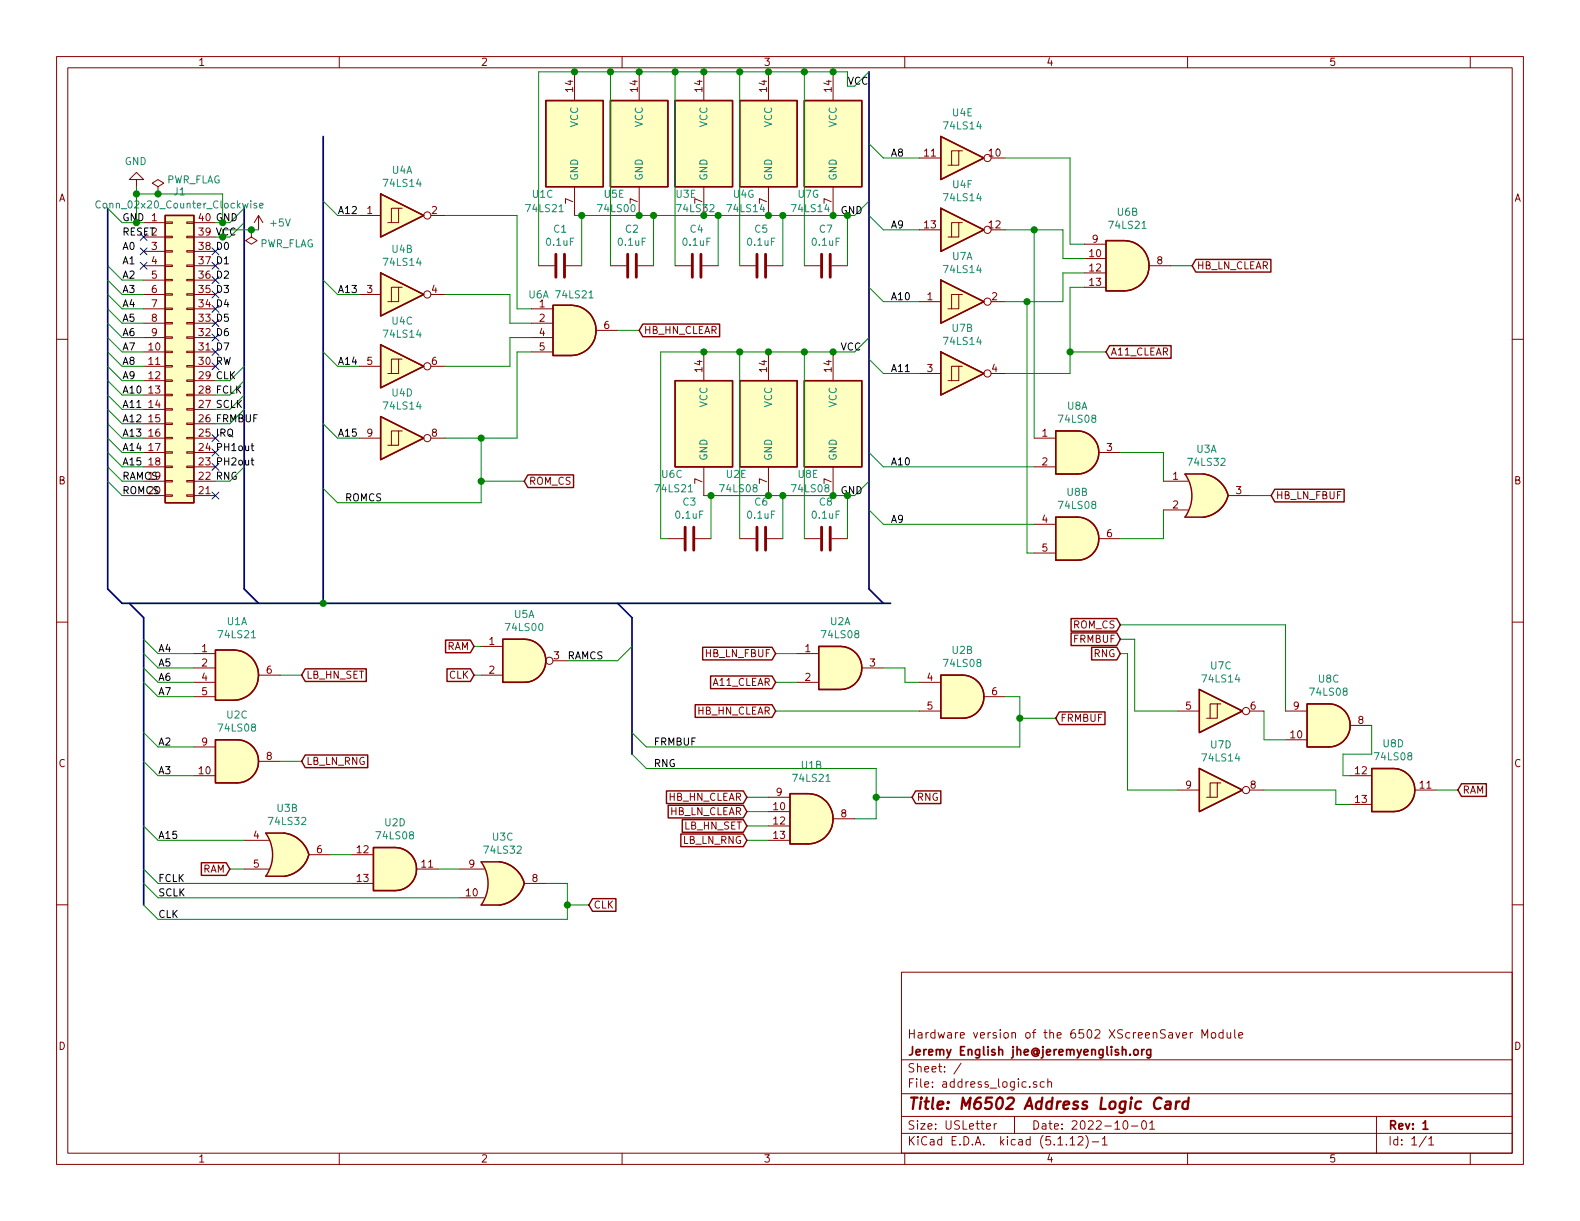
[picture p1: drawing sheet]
EESchema Schematic File Version 4
EELAYER 30 0
EELAYER END
$Descr USLetter 11000 8500
encoding utf-8
Sheet 1 1
Title "M6502 Address Logic Card"
Date "2022-10-01"
Rev "1"
Comp "Jeremy English jhe@jeremyenglish.org"
Comment1 "Hardware version of the 6502 XScreenSaver Module"
Comment2 ""
Comment3 ""
Comment4 ""
$EndDescr
$Comp
L Connector_Generic:Conn_02x20_Counter_Clockwise J1
U 1 1
P 1200 2450
F 0 "J1" H 1250 3567 50  0000 C CNN
F 1 "Conn_02x20_Counter_Clockwise" H 1250 3476 50  0000 C CNN
F 2 "m6502:PinHeader_2x20_P2.54mm_Horizontal_Counter_Clockwise" H 1200 2450 50  0001 C CNN
F 3 "~" H 1200 2450 50  0001 C CNN
	1    1200 2450
	1    0    0    -1  
$EndComp
Entry Wire Line
	750  1450 850  1550
Entry Wire Line
	750  1850 850  1950
Entry Wire Line
	750  1950 850  2050
Entry Wire Line
	750  2050 850  2150
Entry Wire Line
	750  2150 850  2250
Entry Wire Line
	750  2250 850  2350
Entry Wire Line
	750  2350 850  2450
Entry Wire Line
	750  2450 850  2550
Entry Wire Line
	750  2550 850  2650
Entry Wire Line
	750  2650 850  2750
Entry Wire Line
	750  2750 850  2850
Entry Wire Line
	750  2850 850  2950
Entry Wire Line
	750  2950 850  3050
Entry Wire Line
	750  3050 850  3150
Entry Wire Line
	750  3150 850  3250
Entry Wire Line
	750  3250 850  3350
Entry Wire Line
	750  3350 850  3450
Wire Wire Line
	850  1550 950  1550
Wire Wire Line
	850  1950 1000 1950
Wire Wire Line
	850  2050 1000 2050
Wire Wire Line
	850  2150 1000 2150
Wire Wire Line
	850  2250 1000 2250
Wire Wire Line
	850  2350 1000 2350
Wire Wire Line
	850  2450 1000 2450
Wire Wire Line
	850  2550 1000 2550
Wire Wire Line
	850  2650 1000 2650
Wire Wire Line
	850  2750 1000 2750
Wire Wire Line
	850  2850 1000 2850
Wire Wire Line
	850  2950 1000 2950
Wire Wire Line
	850  3050 1000 3050
Wire Wire Line
	850  3150 1000 3150
Wire Wire Line
	850  3250 1000 3250
Wire Wire Line
	850  3350 1000 3350
Wire Wire Line
	850  3450 1000 3450
Text Label 850  1550 0    50   ~ 0
GND
Text Label 850  1650 0    50   ~ 0
RESET
Text Label 850  1750 0    50   ~ 0
A0
Text Label 850  1850 0    50   ~ 0
A1
Text Label 850  1950 0    50   ~ 0
A2
Text Label 850  2050 0    50   ~ 0
A3
Text Label 850  2150 0    50   ~ 0
A4
Text Label 850  2250 0    50   ~ 0
A5
Text Label 850  2350 0    50   ~ 0
A6
Text Label 850  2450 0    50   ~ 0
A7
Text Label 850  2550 0    50   ~ 0
A8
Text Label 850  2650 0    50   ~ 0
A9
Text Label 850  2750 0    50   ~ 0
A10
Text Label 850  2850 0    50   ~ 0
A11
Text Label 850  2950 0    50   ~ 0
A12
Text Label 850  3050 0    50   ~ 0
A13
Text Label 850  3150 0    50   ~ 0
A14
Text Label 850  3250 0    50   ~ 0
A15
Text Label 850  3350 0    50   ~ 0
RAMCS
Text Label 850  3450 0    50   ~ 0
ROMCS
Entry Bus Bus
	1700 4100 1800 4200
Entry Wire Line
	1600 1550 1700 1450
Entry Wire Line
	1600 1650 1700 1550
Entry Wire Line
	1600 2650 1700 2550
Entry Wire Line
	1600 2750 1700 2650
Entry Wire Line
	1600 2850 1700 2750
Entry Wire Line
	1600 2950 1700 2850
Entry Wire Line
	1600 3350 1700 3250
Wire Wire Line
	1500 1550 1550 1550
Wire Wire Line
	1500 1650 1550 1650
Wire Wire Line
	1500 2650 1600 2650
Wire Wire Line
	1500 2750 1600 2750
Wire Wire Line
	1500 2850 1600 2850
Wire Wire Line
	1500 2950 1600 2950
Wire Wire Line
	1500 3350 1600 3350
Text Label 1500 1550 0    50   ~ 0
GND
Text Label 1500 1650 0    50   ~ 0
VCC
Text Label 1500 1750 0    50   ~ 0
D0
Text Label 1500 1850 0    50   ~ 0
D1
Text Label 1500 1950 0    50   ~ 0
D2
Text Label 1500 2050 0    50   ~ 0
D3
Text Label 1500 2150 0    50   ~ 0
D4
Text Label 1500 2250 0    50   ~ 0
D5
Text Label 1500 2350 0    50   ~ 0
D6
Text Label 1500 2450 0    50   ~ 0
D7
Text Label 1500 2550 0    50   ~ 0
RW
Text Label 1500 2650 0    50   ~ 0
CLK
Text Label 1500 2750 0    50   ~ 0
FCLK
Text Label 1500 2850 0    50   ~ 0
SCLK
Text Label 1500 2950 0    50   ~ 0
FRMBUF
Text Label 1500 3050 0    50   ~ 0
IRQ
Text Label 1500 3150 0    50   ~ 0
PH1out
Text Label 1500 3250 0    50   ~ 0
PH2out
Entry Bus Bus
	750  4100 850  4200
$Comp
L 74xx:74LS14 U4
U 1 1
P 2800 1500
F 0 "U4" H 2800 1817 50  0000 C CNN
F 1 "74LS14" H 2800 1726 50  0000 C CNN
F 2 "Package_DIP:DIP-14_W7.62mm_Socket" H 2800 1500 50  0001 C CNN
F 3 "http://www.ti.com/lit/gpn/sn74LS14" H 2800 1500 50  0001 C CNN
	1    2800 1500
	1    0    0    -1  
$EndComp
$Comp
L 74xx:74LS14 U4
U 2 1
P 2800 2050
F 0 "U4" H 2800 2367 50  0000 C CNN
F 1 "74LS14" H 2800 2276 50  0000 C CNN
F 2 "Package_DIP:DIP-14_W7.62mm_Socket" H 2800 2050 50  0001 C CNN
F 3 "http://www.ti.com/lit/gpn/sn74LS14" H 2800 2050 50  0001 C CNN
	2    2800 2050
	1    0    0    -1  
$EndComp
$Comp
L 74xx:74LS14 U4
U 3 1
P 2800 2550
F 0 "U4" H 2800 2867 50  0000 C CNN
F 1 "74LS14" H 2800 2776 50  0000 C CNN
F 2 "Package_DIP:DIP-14_W7.62mm_Socket" H 2800 2550 50  0001 C CNN
F 3 "http://www.ti.com/lit/gpn/sn74LS14" H 2800 2550 50  0001 C CNN
	3    2800 2550
	1    0    0    -1  
$EndComp
$Comp
L 74xx:74LS14 U4
U 4 1
P 2800 3050
F 0 "U4" H 2800 3367 50  0000 C CNN
F 1 "74LS14" H 2800 3276 50  0000 C CNN
F 2 "Package_DIP:DIP-14_W7.62mm_Socket" H 2800 3050 50  0001 C CNN
F 3 "http://www.ti.com/lit/gpn/sn74LS14" H 2800 3050 50  0001 C CNN
	4    2800 3050
	1    0    0    -1  
$EndComp
Entry Wire Line
	2250 1400 2350 1500
Entry Wire Line
	2250 1950 2350 2050
Entry Wire Line
	2250 2450 2350 2550
Entry Wire Line
	2250 2950 2350 3050
Wire Wire Line
	2350 1500 2500 1500
Wire Wire Line
	2350 2050 2500 2050
Wire Wire Line
	2350 2550 2500 2550
Wire Wire Line
	2350 3050 2500 3050
Text Label 2350 1500 0    50   ~ 0
A12
Text Label 2350 2050 0    50   ~ 0
A13
Text Label 2350 2550 0    50   ~ 0
A14
Text Label 2350 3050 0    50   ~ 0
A15
$Comp
L 74xx:74LS21 U6
U 1 1
P 4000 2300
F 0 "U6" H 3750 2550 50  0000 C CNN
F 1 "74LS21" H 4000 2550 50  0000 C CNN
F 2 "Package_DIP:DIP-14_W7.62mm_Socket" H 4000 2300 50  0001 C CNN
F 3 "http://www.ti.com/lit/gpn/sn74LS21" H 4000 2300 50  0001 C CNN
	1    4000 2300
	1    0    0    -1  
$EndComp
Wire Wire Line
	3700 2150 3600 2150
Wire Wire Line
	3600 2150 3600 1500
Wire Wire Line
	3600 1500 3100 1500
Wire Wire Line
	3700 2250 3550 2250
Wire Wire Line
	3550 2250 3550 2050
Wire Wire Line
	3550 2050 3100 2050
Wire Wire Line
	3700 2350 3550 2350
Wire Wire Line
	3550 2350 3550 2550
Wire Wire Line
	3550 2550 3100 2550
Wire Wire Line
	3700 2450 3600 2450
Wire Wire Line
	3600 2450 3600 3050
Text GLabel 4450 2300 2    50   Input ~ 0
HB_HN_CLEAR
Wire Wire Line
	4300 2300 4450 2300
Connection ~ 2250 4200
Entry Bus Bus
	6050 4100 6150 4200
Entry Wire Line
	6050 1000 6150 1100
Entry Wire Line
	6050 1500 6150 1600
Entry Wire Line
	6050 2500 6150 2600
Entry Wire Line
	6050 2000 6150 2100
$Comp
L 74xx:74LS14 U4
U 5 1
P 6700 1100
F 0 "U4" H 6700 1417 50  0000 C CNN
F 1 "74LS14" H 6700 1326 50  0000 C CNN
F 2 "Package_DIP:DIP-14_W7.62mm_Socket" H 6700 1100 50  0001 C CNN
F 3 "http://www.ti.com/lit/gpn/sn74LS14" H 6700 1100 50  0001 C CNN
	5    6700 1100
	1    0    0    -1  
$EndComp
$Comp
L 74xx:74LS14 U4
U 6 1
P 6700 1600
F 0 "U4" H 6700 1917 50  0000 C CNN
F 1 "74LS14" H 6700 1826 50  0000 C CNN
F 2 "Package_DIP:DIP-14_W7.62mm_Socket" H 6700 1600 50  0001 C CNN
F 3 "http://www.ti.com/lit/gpn/sn74LS14" H 6700 1600 50  0001 C CNN
	6    6700 1600
	1    0    0    -1  
$EndComp
$Comp
L 74xx:74LS14 U7
U 1 1
P 6700 2100
F 0 "U7" H 6700 2417 50  0000 C CNN
F 1 "74LS14" H 6700 2326 50  0000 C CNN
F 2 "Package_DIP:DIP-14_W7.62mm_Socket" H 6700 2100 50  0001 C CNN
F 3 "http://www.ti.com/lit/gpn/sn74LS14" H 6700 2100 50  0001 C CNN
	1    6700 2100
	1    0    0    -1  
$EndComp
Wire Wire Line
	6150 1100 6400 1100
Wire Wire Line
	6150 1600 6400 1600
Wire Wire Line
	6150 2100 6400 2100
Wire Wire Line
	6150 2600 6400 2600
Text Label 6200 1100 0    50   ~ 0
A8
Text Label 6200 1600 0    50   ~ 0
A9
Text Label 6200 2100 0    50   ~ 0
A10
Text Label 6200 2600 0    50   ~ 0
A11
$Comp
L 74xx:74LS21 U6
U 2 1
P 7850 1850
F 0 "U6" H 7850 2225 50  0000 C CNN
F 1 "74LS21" H 7850 2134 50  0000 C CNN
F 2 "Package_DIP:DIP-14_W7.62mm_Socket" H 7850 1850 50  0001 C CNN
F 3 "http://www.ti.com/lit/gpn/sn74LS21" H 7850 1850 50  0001 C CNN
	2    7850 1850
	1    0    0    -1  
$EndComp
Wire Wire Line
	7550 1700 7450 1700
Wire Wire Line
	7450 1700 7450 1100
Wire Wire Line
	7450 1100 7000 1100
Wire Wire Line
	7550 1800 7400 1800
Wire Wire Line
	7400 1800 7400 1600
Wire Wire Line
	7400 1600 7200 1600
Wire Wire Line
	7550 1900 7400 1900
Wire Wire Line
	7400 1900 7400 2100
Wire Wire Line
	7400 2100 7150 2100
Wire Wire Line
	7550 2000 7450 2000
Wire Wire Line
	7450 2000 7450 2450
Wire Wire Line
	7450 2600 7000 2600
Text GLabel 8300 1850 2    50   Input ~ 0
HB_LN_CLEAR
Wire Wire Line
	8150 1850 8300 1850
Text GLabel 7700 2450 2    50   Input ~ 0
A11_CLEAR
Wire Wire Line
	7700 2450 7450 2450
Connection ~ 7450 2450
Wire Wire Line
	7450 2450 7450 2600
$Comp
L 74xx:74LS08 U8
U 1 1
P 7500 3150
F 0 "U8" H 7500 3475 50  0000 C CNN
F 1 "74LS08" H 7500 3384 50  0000 C CNN
F 2 "Package_DIP:DIP-14_W7.62mm_Socket" H 7500 3150 50  0001 C CNN
F 3 "http://www.ti.com/lit/gpn/sn74LS08" H 7500 3150 50  0001 C CNN
	1    7500 3150
	1    0    0    -1  
$EndComp
$Comp
L 74xx:74LS08 U8
U 2 1
P 7500 3750
F 0 "U8" H 7500 4075 50  0000 C CNN
F 1 "74LS08" H 7500 3984 50  0000 C CNN
F 2 "Package_DIP:DIP-14_W7.62mm_Socket" H 7500 3750 50  0001 C CNN
F 3 "http://www.ti.com/lit/gpn/sn74LS08" H 7500 3750 50  0001 C CNN
	2    7500 3750
	1    0    0    -1  
$EndComp
$Comp
L 74xx:74LS14 U7
U 3 1
P 8500 4950
F 0 "U7" H 8500 5267 50  0000 C CNN
F 1 "74LS14" H 8500 5176 50  0000 C CNN
F 2 "Package_DIP:DIP-14_W7.62mm_Socket" H 8500 4950 50  0001 C CNN
F 3 "http://www.ti.com/lit/gpn/sn74LS14" H 8500 4950 50  0001 C CNN
	3    8500 4950
	1    0    0    -1  
$EndComp
$Comp
L 74xx:74LS14 U7
U 4 1
P 8500 5500
F 0 "U7" H 8500 5817 50  0000 C CNN
F 1 "74LS14" H 8500 5726 50  0000 C CNN
F 2 "Package_DIP:DIP-14_W7.62mm_Socket" H 8500 5500 50  0001 C CNN
F 3 "http://www.ti.com/lit/gpn/sn74LS14" H 8500 5500 50  0001 C CNN
	4    8500 5500
	1    0    0    -1  
$EndComp
Entry Wire Line
	6050 3550 6150 3650
Entry Wire Line
	6050 3150 6150 3250
Text Label 6200 3650 0    50   ~ 0
A9
Text Label 6200 3250 0    50   ~ 0
A10
$Comp
L 74xx:74LS32 U3
U 1 1
P 8400 3450
F 0 "U3" H 8400 3775 50  0000 C CNN
F 1 "74LS32" H 8400 3684 50  0000 C CNN
F 2 "Package_DIP:DIP-14_W7.62mm_Socket" H 8400 3450 50  0001 C CNN
F 3 "http://www.ti.com/lit/gpn/sn74LS32" H 8400 3450 50  0001 C CNN
	1    8400 3450
	1    0    0    -1  
$EndComp
Wire Wire Line
	7800 3150 8100 3150
Wire Wire Line
	8100 3150 8100 3350
Wire Wire Line
	7800 3750 8100 3750
Wire Wire Line
	8100 3750 8100 3550
Text GLabel 8850 3450 2    50   Input ~ 0
HB_LN_FBUF
Wire Wire Line
	8700 3450 8850 3450
Entry Bus Bus
	900  4200 1000 4300
$Comp
L 74xx:74LS21 U1
U 1 1
P 1650 4700
F 0 "U1" H 1650 5075 50  0000 C CNN
F 1 "74LS21" H 1650 4984 50  0000 C CNN
F 2 "Package_DIP:DIP-14_W7.62mm_Socket" H 1650 4700 50  0001 C CNN
F 3 "http://www.ti.com/lit/gpn/sn74LS21" H 1650 4700 50  0001 C CNN
	1    1650 4700
	1    0    0    -1  
$EndComp
Entry Wire Line
	1000 4450 1100 4550
Entry Wire Line
	1000 4550 1100 4650
Entry Wire Line
	1000 4650 1100 4750
Entry Wire Line
	1000 4750 1100 4850
Wire Wire Line
	1100 4550 1350 4550
Wire Wire Line
	1100 4650 1350 4650
Wire Wire Line
	1100 4750 1350 4750
Wire Wire Line
	1100 4850 1350 4850
Text Label 1100 4550 0    50   ~ 0
A4
Text Label 1100 4650 0    50   ~ 0
A5
Text Label 1100 4750 0    50   ~ 0
A6
Text Label 1100 4850 0    50   ~ 0
A7
$Comp
L 74xx:74LS08 U2
U 3 1
P 1650 5300
F 0 "U2" H 1650 5625 50  0000 C CNN
F 1 "74LS08" H 1650 5534 50  0000 C CNN
F 2 "Package_DIP:DIP-14_W7.62mm_Socket" H 1650 5300 50  0001 C CNN
F 3 "http://www.ti.com/lit/gpn/sn74LS08" H 1650 5300 50  0001 C CNN
	3    1650 5300
	1    0    0    -1  
$EndComp
Entry Wire Line
	1000 5100 1100 5200
Entry Wire Line
	1000 5300 1100 5400
Wire Wire Line
	1100 5200 1350 5200
Wire Wire Line
	1100 5400 1350 5400
Text Label 1100 5200 0    50   ~ 0
A2
Text Label 1100 5400 0    50   ~ 0
A3
Text GLabel 2100 4700 2    50   Input ~ 0
LB_HN_SET
Text GLabel 2100 5300 2    50   Input ~ 0
LB_LN_RNG
Wire Wire Line
	1950 4700 2100 4700
Wire Wire Line
	1950 5300 2100 5300
Text GLabel 1600 6050 0    50   Input ~ 0
RAM
$Comp
L 74xx:74LS32 U3
U 2 1
P 2000 5950
F 0 "U3" H 2000 6275 50  0000 C CNN
F 1 "74LS32" H 2000 6184 50  0000 C CNN
F 2 "Package_DIP:DIP-14_W7.62mm_Socket" H 2000 5950 50  0001 C CNN
F 3 "http://www.ti.com/lit/gpn/sn74LS32" H 2000 5950 50  0001 C CNN
	2    2000 5950
	1    0    0    -1  
$EndComp
Wire Wire Line
	1600 6050 1700 6050
$Comp
L 74xx:74LS08 U2
U 4 1
P 2750 6050
F 0 "U2" H 2750 6375 50  0000 C CNN
F 1 "74LS08" H 2750 6284 50  0000 C CNN
F 2 "Package_DIP:DIP-14_W7.62mm_Socket" H 2750 6050 50  0001 C CNN
F 3 "http://www.ti.com/lit/gpn/sn74LS08" H 2750 6050 50  0001 C CNN
	4    2750 6050
	1    0    0    -1  
$EndComp
Entry Wire Line
	1000 6050 1100 6150
Wire Wire Line
	1100 6150 2450 6150
Text Label 1100 6150 0    50   ~ 0
FCLK
Wire Wire Line
	2300 5950 2450 5950
$Comp
L 74xx:74LS32 U3
U 3 1
P 3500 6150
F 0 "U3" H 3500 6475 50  0000 C CNN
F 1 "74LS32" H 3500 6384 50  0000 C CNN
F 2 "Package_DIP:DIP-14_W7.62mm_Socket" H 3500 6150 50  0001 C CNN
F 3 "http://www.ti.com/lit/gpn/sn74LS32" H 3500 6150 50  0001 C CNN
	3    3500 6150
	1    0    0    -1  
$EndComp
Wire Wire Line
	3050 6050 3200 6050
Entry Wire Line
	1000 6150 1100 6250
Wire Wire Line
	1100 6250 3200 6250
Text Label 1100 6250 0    50   ~ 0
SCLK
Entry Wire Line
	1000 6300 1100 6400
Wire Wire Line
	1100 6400 3950 6400
Wire Wire Line
	3950 6400 3950 6300
Wire Wire Line
	3950 6150 3800 6150
Text Label 1100 6400 0    50   ~ 0
CLK
Text GLabel 4100 6300 2    50   Input ~ 0
CLK
Wire Wire Line
	4100 6300 3950 6300
Connection ~ 3950 6300
Wire Wire Line
	3950 6300 3950 6150
Entry Bus Bus
	4300 4200 4400 4300
Text GLabel 3300 4500 0    50   Input ~ 0
RAM
Text GLabel 3300 4700 0    50   Input ~ 0
CLK
$Comp
L 74xx:74LS00 U5
U 1 1
P 3650 4600
F 0 "U5" H 3650 4925 50  0000 C CNN
F 1 "74LS00" H 3650 4834 50  0000 C CNN
F 2 "Package_DIP:DIP-14_W7.62mm_Socket" H 3650 4600 50  0001 C CNN
F 3 "http://www.ti.com/lit/gpn/sn74ls00" H 3650 4600 50  0001 C CNN
	1    3650 4600
	1    0    0    -1  
$EndComp
Entry Wire Line
	4300 4600 4400 4500
Wire Wire Line
	3300 4500 3350 4500
Wire Wire Line
	3300 4700 3350 4700
Text Label 3950 4600 0    50   ~ 0
RAMCS
Text GLabel 5400 4550 0    50   Input ~ 0
HB_LN_FBUF
Text GLabel 5400 4750 0    50   Input ~ 0
A11_CLEAR
Text GLabel 5400 4950 0    50   Input ~ 0
HB_HN_CLEAR
Wire Wire Line
	3950 4600 4300 4600
$Comp
L 74xx:74LS08 U2
U 1 1
P 5850 4650
F 0 "U2" H 5850 4975 50  0000 C CNN
F 1 "74LS08" H 5850 4884 50  0000 C CNN
F 2 "Package_DIP:DIP-14_W7.62mm_Socket" H 5850 4650 50  0001 C CNN
F 3 "http://www.ti.com/lit/gpn/sn74LS08" H 5850 4650 50  0001 C CNN
	1    5850 4650
	1    0    0    -1  
$EndComp
$Comp
L 74xx:74LS08 U2
U 2 1
P 6700 4850
F 0 "U2" H 6700 5175 50  0000 C CNN
F 1 "74LS08" H 6700 5084 50  0000 C CNN
F 2 "Package_DIP:DIP-14_W7.62mm_Socket" H 6700 4850 50  0001 C CNN
F 3 "http://www.ti.com/lit/gpn/sn74LS08" H 6700 4850 50  0001 C CNN
	2    6700 4850
	1    0    0    -1  
$EndComp
Wire Wire Line
	5400 4550 5550 4550
Wire Wire Line
	5400 4750 5550 4750
Wire Wire Line
	6150 4650 6300 4650
Wire Wire Line
	6300 4650 6300 4750
Wire Wire Line
	6300 4750 6400 4750
Wire Wire Line
	5400 4950 6400 4950
Wire Wire Line
	7000 4850 7100 4850
Wire Wire Line
	7100 4850 7100 5000
Entry Wire Line
	4400 5100 4500 5200
Wire Wire Line
	4500 5200 7100 5200
Text Label 4550 5200 0    50   ~ 0
FRMBUF
Text GLabel 5200 5550 0    50   Input ~ 0
HB_HN_CLEAR
Text GLabel 5200 5650 0    50   Input ~ 0
HB_LN_CLEAR
Text GLabel 5200 5750 0    50   Input ~ 0
LB_HN_SET
Text GLabel 5200 5850 0    50   Input ~ 0
LB_LN_RNG
$Comp
L 74xx:74LS21 U1
U 2 1
P 5650 5700
F 0 "U1" H 5650 6075 50  0000 C CNN
F 1 "74LS21" H 5650 5984 50  0000 C CNN
F 2 "Package_DIP:DIP-14_W7.62mm_Socket" H 5650 5700 50  0001 C CNN
F 3 "http://www.ti.com/lit/gpn/sn74LS21" H 5650 5700 50  0001 C CNN
	2    5650 5700
	1    0    0    -1  
$EndComp
Wire Wire Line
	5200 5550 5350 5550
Wire Wire Line
	5200 5650 5350 5650
Wire Wire Line
	5200 5750 5350 5750
Wire Wire Line
	5200 5850 5350 5850
Entry Wire Line
	4400 5250 4500 5350
Wire Wire Line
	4500 5350 6100 5350
Wire Wire Line
	6100 5350 6100 5550
Wire Wire Line
	6100 5700 5950 5700
Text Label 1500 3350 0    50   ~ 0
RNG
Text Label 4550 5350 0    50   ~ 0
RNG
Text GLabel 7350 5000 2    50   Input ~ 0
FRMBUF
Text GLabel 6350 5550 2    50   Input ~ 0
RNG
Wire Wire Line
	7100 5000 7350 5000
Connection ~ 7100 5000
Wire Wire Line
	7100 5000 7100 5200
Wire Wire Line
	6100 5550 6350 5550
Connection ~ 6100 5550
Wire Wire Line
	6100 5550 6100 5700
Text GLabel 7800 4350 0    50   Input ~ 0
ROM_CS
Text GLabel 7800 4450 0    50   Input ~ 0
FRMBUF
Text GLabel 7800 4550 0    50   Input ~ 0
RNG
Entry Wire Line
	2250 3400 2350 3500
Wire Wire Line
	3600 3050 3350 3050
Wire Wire Line
	3350 3050 3350 3350
Wire Wire Line
	3350 3500 2350 3500
Connection ~ 3350 3050
Wire Wire Line
	3350 3050 3100 3050
Text Label 2400 3500 0    50   ~ 0
ROMCS
Text GLabel 3650 3350 2    50   Input ~ 0
ROM_CS
Wire Wire Line
	3350 3350 3650 3350
Connection ~ 3350 3350
Wire Wire Line
	3350 3350 3350 3500
Wire Wire Line
	7800 4550 7850 4550
Wire Wire Line
	7850 4550 7850 5500
Wire Wire Line
	7850 5500 8200 5500
Wire Wire Line
	7800 4450 7900 4450
Wire Wire Line
	7900 4450 7900 4950
Wire Wire Line
	7900 4950 8200 4950
$Comp
L 74xx:74LS08 U8
U 3 1
P 9250 5050
F 0 "U8" H 9250 5375 50  0000 C CNN
F 1 "74LS08" H 9250 5284 50  0000 C CNN
F 2 "Package_DIP:DIP-14_W7.62mm_Socket" H 9250 5050 50  0001 C CNN
F 3 "http://www.ti.com/lit/gpn/sn74LS08" H 9250 5050 50  0001 C CNN
	3    9250 5050
	1    0    0    -1  
$EndComp
$Comp
L 74xx:74LS08 U8
U 4 1
P 9700 5500
F 0 "U8" H 9700 5825 50  0000 C CNN
F 1 "74LS08" H 9700 5734 50  0000 C CNN
F 2 "Package_DIP:DIP-14_W7.62mm_Socket" H 9700 5500 50  0001 C CNN
F 3 "http://www.ti.com/lit/gpn/sn74LS08" H 9700 5500 50  0001 C CNN
	4    9700 5500
	1    0    0    -1  
$EndComp
Wire Wire Line
	8950 4950 8950 4350
Wire Wire Line
	8950 4350 7800 4350
Wire Wire Line
	8800 4950 8800 5150
Wire Wire Line
	8800 5150 8950 5150
Wire Wire Line
	9550 5050 9550 5250
Wire Wire Line
	9550 5250 9350 5250
Wire Wire Line
	9350 5250 9350 5400
Wire Wire Line
	9350 5400 9400 5400
Wire Wire Line
	8800 5500 9300 5500
Wire Wire Line
	9300 5500 9300 5600
Wire Wire Line
	9300 5600 9400 5600
Text GLabel 10150 5500 2    50   Input ~ 0
RAM
Wire Wire Line
	10000 5500 10150 5500
Wire Wire Line
	7200 1600 7200 3050
$Comp
L 74xx:74LS14 U7
U 2 1
P 6700 2600
F 0 "U7" H 6700 2917 50  0000 C CNN
F 1 "74LS14" H 6700 2826 50  0000 C CNN
F 2 "Package_DIP:DIP-14_W7.62mm_Socket" H 6700 2600 50  0001 C CNN
F 3 "http://www.ti.com/lit/gpn/sn74LS14" H 6700 2600 50  0001 C CNN
	2    6700 2600
	1    0    0    -1  
$EndComp
Wire Wire Line
	6150 3250 7200 3250
Wire Wire Line
	6150 3650 7200 3650
Connection ~ 7200 1600
Wire Wire Line
	7000 1600 7200 1600
Connection ~ 7150 2100
Wire Wire Line
	7000 2100 7150 2100
Wire Wire Line
	7150 2100 7150 3850
Wire Wire Line
	7150 3850 7200 3850
Wire Wire Line
	1550 1650 1550 1600
Wire Wire Line
	1550 1600 1750 1600
Connection ~ 1550 1650
Wire Wire Line
	1550 1650 1600 1650
$Comp
L power:+5V #PWR02
U 1 1
P 1800 1600
F 0 "#PWR02" H 1800 1450 50  0001 C CNN
F 1 "+5V" H 1950 1650 50  0000 C CNN
F 2 "" H 1800 1600 50  0001 C CNN
F 3 "" H 1800 1600 50  0001 C CNN
	1    1800 1600
	1    0    0    -1  
$EndComp
Wire Wire Line
	950  1550 950  1350
Connection ~ 950  1550
Wire Wire Line
	950  1550 1000 1550
Wire Wire Line
	1550 1550 1550 1350
Wire Wire Line
	1550 1350 1100 1350
Connection ~ 1550 1550
Wire Wire Line
	1550 1550 1600 1550
Connection ~ 950  1350
Wire Wire Line
	950  1350 950  1300
$Comp
L power:GND #PWR01
U 1 1
P 950 1300
F 0 "#PWR01" H 950 1050 50  0001 C CNN
F 1 "GND" H 955 1127 50  0000 C CNN
F 2 "" H 950 1300 50  0001 C CNN
F 3 "" H 950 1300 50  0001 C CNN
	1    950  1300
	-1   0    0    1   
$EndComp
$Comp
L 74xx:74LS14 U4
U 7 1
P 5350 1000
F 0 "U4" H 5100 650 50  0000 L CNN
F 1 "74LS14" H 5050 550 50  0000 L CNN
F 2 "Package_DIP:DIP-14_W7.62mm_Socket" H 5350 1000 50  0001 C CNN
F 3 "http://www.ti.com/lit/gpn/sn74LS14" H 5350 1000 50  0001 C CNN
	7    5350 1000
	1    0    0    -1  
$EndComp
$Comp
L 74xx:74LS14 U7
U 7 1
P 5800 1000
F 0 "U7" H 5550 650 50  0000 L CNN
F 1 "74LS14" H 5500 550 50  0000 L CNN
F 2 "Package_DIP:DIP-14_W7.62mm_Socket" H 5800 1000 50  0001 C CNN
F 3 "http://www.ti.com/lit/gpn/sn74LS14" H 5800 1000 50  0001 C CNN
	7    5800 1000
	1    0    0    -1  
$EndComp
$Comp
L 74xx:74LS21 U1
U 3 1
P 4000 1000
F 0 "U1" H 3700 650 50  0000 L CNN
F 1 "74LS21" H 3650 550 50  0000 L CNN
F 2 "Package_DIP:DIP-14_W7.62mm_Socket" H 4000 1000 50  0001 C CNN
F 3 "http://www.ti.com/lit/gpn/sn74LS21" H 4000 1000 50  0001 C CNN
	3    4000 1000
	1    0    0    -1  
$EndComp
$Comp
L 74xx:74LS08 U8
U 5 1
P 5800 2950
F 0 "U8" H 5550 2600 50  0000 L CNN
F 1 "74LS08" H 5500 2500 50  0000 L CNN
F 2 "Package_DIP:DIP-14_W7.62mm_Socket" H 5800 2950 50  0001 C CNN
F 3 "http://www.ti.com/lit/gpn/sn74LS08" H 5800 2950 50  0001 C CNN
	5    5800 2950
	1    0    0    -1  
$EndComp
$Comp
L 74xx:74LS00 U5
U 5 1
P 4450 1000
F 0 "U5" H 4200 650 50  0000 L CNN
F 1 "74LS00" H 4150 550 50  0000 L CNN
F 2 "Package_DIP:DIP-14_W7.62mm_Socket" H 4450 1000 50  0001 C CNN
F 3 "http://www.ti.com/lit/gpn/sn74ls00" H 4450 1000 50  0001 C CNN
	5    4450 1000
	1    0    0    -1  
$EndComp
Entry Wire Line
	5950 600  6050 500 
Wire Wire Line
	5950 600  5900 600 
Wire Wire Line
	5900 600  5900 500 
Wire Wire Line
	5900 500  5800 500 
Wire Wire Line
	5800 500  5600 500 
Connection ~ 5800 500 
Wire Wire Line
	5350 500  5150 500 
Connection ~ 5350 500 
Wire Wire Line
	4450 500  4250 500 
Connection ~ 4450 500 
Entry Wire Line
	5950 1500 6050 1400
Wire Wire Line
	5950 1500 5900 1500
Wire Wire Line
	5800 1500 5450 1500
Connection ~ 5800 1500
Wire Wire Line
	5350 1500 5000 1500
Connection ~ 5350 1500
Wire Wire Line
	4450 1500 4050 1500
Connection ~ 4450 1500
Text Label 5850 1500 0    50   ~ 0
GND
Text Label 5900 600  0    50   ~ 0
VCC
Entry Wire Line
	5950 2450 6050 2350
Wire Wire Line
	5950 2450 5800 2450
Connection ~ 5800 2450
Entry Wire Line
	5950 3450 6050 3350
Wire Wire Line
	5950 3450 5900 3450
Text Label 5850 2450 0    50   ~ 0
VCC
Text Label 5850 3450 0    50   ~ 0
GND
$Comp
L power:PWR_FLAG #FLG02
U 1 1
P 1750 1600
F 0 "#FLG02" H 1750 1675 50  0001 C CNN
F 1 "PWR_FLAG" H 1500 1700 50  0000 C CNN
F 2 "" H 1750 1600 50  0001 C CNN
F 3 "~" H 1750 1600 50  0001 C CNN
	1    1750 1600
	-1   0    0    1   
$EndComp
Connection ~ 1750 1600
Wire Wire Line
	1750 1600 1800 1600
$Comp
L power:PWR_FLAG #FLG01
U 1 1
P 1100 1350
F 0 "#FLG01" H 1100 1425 50  0001 C CNN
F 1 "PWR_FLAG" H 1350 1450 50  0000 C CNN
F 2 "" H 1100 1350 50  0001 C CNN
F 3 "~" H 1100 1350 50  0001 C CNN
	1    1100 1350
	1    0    0    -1  
$EndComp
Connection ~ 1100 1350
Wire Wire Line
	1100 1350 950  1350
NoConn ~ 1500 3450
NoConn ~ 1500 3250
NoConn ~ 1500 3150
NoConn ~ 1500 3050
NoConn ~ 1500 1750
NoConn ~ 1500 1850
NoConn ~ 1500 1950
NoConn ~ 1500 2050
NoConn ~ 1500 2150
NoConn ~ 1500 2250
NoConn ~ 1500 2350
NoConn ~ 1500 2450
NoConn ~ 1500 2550
NoConn ~ 1000 1650
NoConn ~ 1000 1750
NoConn ~ 1000 1850
$Comp
L Device:C C2
U 1 1
P 4400 1850
F 0 "C2" V 4652 1850 50  0000 C CNN
F 1 "0.1uF" V 4561 1850 50  0000 C CNN
F 2 "Capacitor_THT:C_Disc_D3.8mm_W2.6mm_P2.50mm" H 4438 1700 50  0001 C CNN
F 3 "~" H 4400 1850 50  0001 C CNN
	1    4400 1850
	0    -1   -1   0   
$EndComp
$Comp
L Device:C C4
U 1 1
P 4850 1850
F 0 "C4" V 5102 1850 50  0000 C CNN
F 1 "0.1uF" V 5011 1850 50  0000 C CNN
F 2 "Capacitor_THT:C_Disc_D3.8mm_W2.6mm_P2.50mm" H 4888 1700 50  0001 C CNN
F 3 "~" H 4850 1850 50  0001 C CNN
	1    4850 1850
	0    -1   -1   0   
$EndComp
$Comp
L Device:C C5
U 1 1
P 5300 1850
F 0 "C5" V 5552 1850 50  0000 C CNN
F 1 "0.1uF" V 5461 1850 50  0000 C CNN
F 2 "Capacitor_THT:C_Disc_D3.8mm_W2.6mm_P2.50mm" H 5338 1700 50  0001 C CNN
F 3 "~" H 5300 1850 50  0001 C CNN
	1    5300 1850
	0    -1   -1   0   
$EndComp
$Comp
L Device:C C7
U 1 1
P 5750 1850
F 0 "C7" V 6002 1850 50  0000 C CNN
F 1 "0.1uF" V 5911 1850 50  0000 C CNN
F 2 "Capacitor_THT:C_Disc_D3.8mm_W2.6mm_P2.50mm" H 5788 1700 50  0001 C CNN
F 3 "~" H 5750 1850 50  0001 C CNN
	1    5750 1850
	0    -1   -1   0   
$EndComp
Wire Wire Line
	5600 500  5600 1850
Connection ~ 5600 500 
Wire Wire Line
	5600 500  5350 500 
Wire Wire Line
	5900 1850 5900 1500
Connection ~ 5900 1500
Wire Wire Line
	5900 1500 5800 1500
Wire Wire Line
	5150 500  5150 1850
Connection ~ 5150 500 
Wire Wire Line
	5450 1850 5450 1500
Connection ~ 5450 1500
Wire Wire Line
	5450 1500 5350 1500
Wire Wire Line
	4700 500  4700 1850
Connection ~ 4700 500 
Wire Wire Line
	4700 500  4450 500 
Wire Wire Line
	5000 1850 5000 1500
Connection ~ 5000 1500
Wire Wire Line
	4250 500  4250 1850
Connection ~ 4250 500 
Wire Wire Line
	4250 500  4000 500 
Wire Wire Line
	4550 1850 4550 1500
Connection ~ 4550 1500
Wire Wire Line
	4550 1500 4450 1500
$Comp
L Device:C C1
U 1 1
P 3900 1850
F 0 "C1" V 4152 1850 50  0000 C CNN
F 1 "0.1uF" V 4061 1850 50  0000 C CNN
F 2 "Capacitor_THT:C_Disc_D3.8mm_W2.6mm_P2.50mm" H 3938 1700 50  0001 C CNN
F 3 "~" H 3900 1850 50  0001 C CNN
	1    3900 1850
	0    -1   -1   0   
$EndComp
Wire Wire Line
	3750 1850 3750 500 
Wire Wire Line
	3750 500  4000 500 
Connection ~ 4000 500 
Wire Wire Line
	4050 1850 4050 1500
Connection ~ 4050 1500
Wire Wire Line
	4050 1500 4000 1500
$Comp
L Device:C C8
U 1 1
P 5750 3750
F 0 "C8" V 6002 3750 50  0000 C CNN
F 1 "0.1uF" V 5911 3750 50  0000 C CNN
F 2 "Capacitor_THT:C_Disc_D3.8mm_W2.6mm_P2.50mm" H 5788 3600 50  0001 C CNN
F 3 "~" H 5750 3750 50  0001 C CNN
	1    5750 3750
	0    -1   -1   0   
$EndComp
Wire Wire Line
	5800 2450 5600 2450
Connection ~ 5600 2450
Wire Wire Line
	5600 2450 5600 3750
Connection ~ 5350 2450
Wire Wire Line
	5600 2450 5350 2450
Connection ~ 5800 3450
$Comp
L 74xx:74LS08 U2
U 5 1
P 5350 2950
F 0 "U2" H 5050 2600 50  0000 L CNN
F 1 "74LS08" H 5000 2500 50  0000 L CNN
F 2 "Package_DIP:DIP-14_W7.62mm_Socket" H 5350 2950 50  0001 C CNN
F 3 "http://www.ti.com/lit/gpn/sn74LS08" H 5350 2950 50  0001 C CNN
	5    5350 2950
	1    0    0    -1  
$EndComp
Connection ~ 5350 3450
Wire Wire Line
	5450 3450 5350 3450
Wire Wire Line
	5800 3450 5450 3450
Connection ~ 5450 3450
Wire Wire Line
	5350 3450 4950 3450
Connection ~ 4950 3450
Wire Wire Line
	4950 3450 4950 3750
$Comp
L Device:C C3
U 1 1
P 4800 3750
F 0 "C3" V 5052 3750 50  0000 C CNN
F 1 "0.1uF" V 4961 3750 50  0000 C CNN
F 2 "Capacitor_THT:C_Disc_D3.8mm_W2.6mm_P2.50mm" H 4838 3600 50  0001 C CNN
F 3 "~" H 4800 3750 50  0001 C CNN
	1    4800 3750
	0    -1   -1   0   
$EndComp
Wire Wire Line
	5350 2450 5150 2450
Connection ~ 5150 2450
Wire Wire Line
	5450 3750 5450 3450
Wire Wire Line
	5150 2450 5150 3750
$Comp
L Device:C C6
U 1 1
P 5300 3750
F 0 "C6" V 5552 3750 50  0000 C CNN
F 1 "0.1uF" V 5461 3750 50  0000 C CNN
F 2 "Capacitor_THT:C_Disc_D3.8mm_W2.6mm_P2.50mm" H 5338 3600 50  0001 C CNN
F 3 "~" H 5300 3750 50  0001 C CNN
	1    5300 3750
	0    -1   -1   0   
$EndComp
Wire Wire Line
	4950 3450 4900 3450
Wire Wire Line
	5150 2450 4900 2450
$Comp
L 74xx:74LS21 U6
U 3 1
P 4900 2950
F 0 "U6" H 4600 2600 50  0000 L CNN
F 1 "74LS21" H 4550 2500 50  0000 L CNN
F 2 "Package_DIP:DIP-14_W7.62mm_Socket" H 4900 2950 50  0001 C CNN
F 3 "http://www.ti.com/lit/gpn/sn74LS21" H 4900 2950 50  0001 C CNN
	3    4900 2950
	1    0    0    -1  
$EndComp
Wire Wire Line
	4650 3750 4600 3750
Wire Wire Line
	4600 3750 4600 2450
Wire Wire Line
	4600 2450 4900 2450
Connection ~ 4900 2450
Wire Wire Line
	5900 3750 5900 3450
Connection ~ 5900 3450
Wire Wire Line
	5900 3450 5800 3450
Wire Wire Line
	4700 500  4900 500 
Wire Wire Line
	4550 1500 4900 1500
$Comp
L 74xx:74LS32 U3
U 5 1
P 4900 1000
F 0 "U3" H 4700 650 50  0000 L CNN
F 1 "74LS32" H 4700 550 50  0000 L CNN
F 2 "Package_DIP:DIP-14_W7.62mm_Socket" H 4900 1000 50  0001 C CNN
F 3 "http://www.ti.com/lit/gpn/sn74LS32" H 4900 1000 50  0001 C CNN
	5    4900 1000
	1    0    0    -1  
$EndComp
Connection ~ 4900 500 
Wire Wire Line
	4900 500  5150 500 
Connection ~ 4900 1500
Wire Wire Line
	4900 1500 5000 1500
Entry Wire Line
	1000 5750 1100 5850
Wire Wire Line
	1100 5850 1700 5850
Text Label 1100 5850 0    50   ~ 0
A15
Wire Bus Line
	850  4200 2250 4200
Wire Bus Line
	2250 4200 6200 4200
Wire Bus Line
	4400 4300 4400 5250
Wire Bus Line
	1700 1450 1700 4100
Wire Bus Line
	2250 950  2250 4200
Wire Bus Line
	1000 4300 1000 6300
Wire Bus Line
	6050 500  6050 4100
Wire Bus Line
	750  1450 750  4100
$EndSCHEMATC
